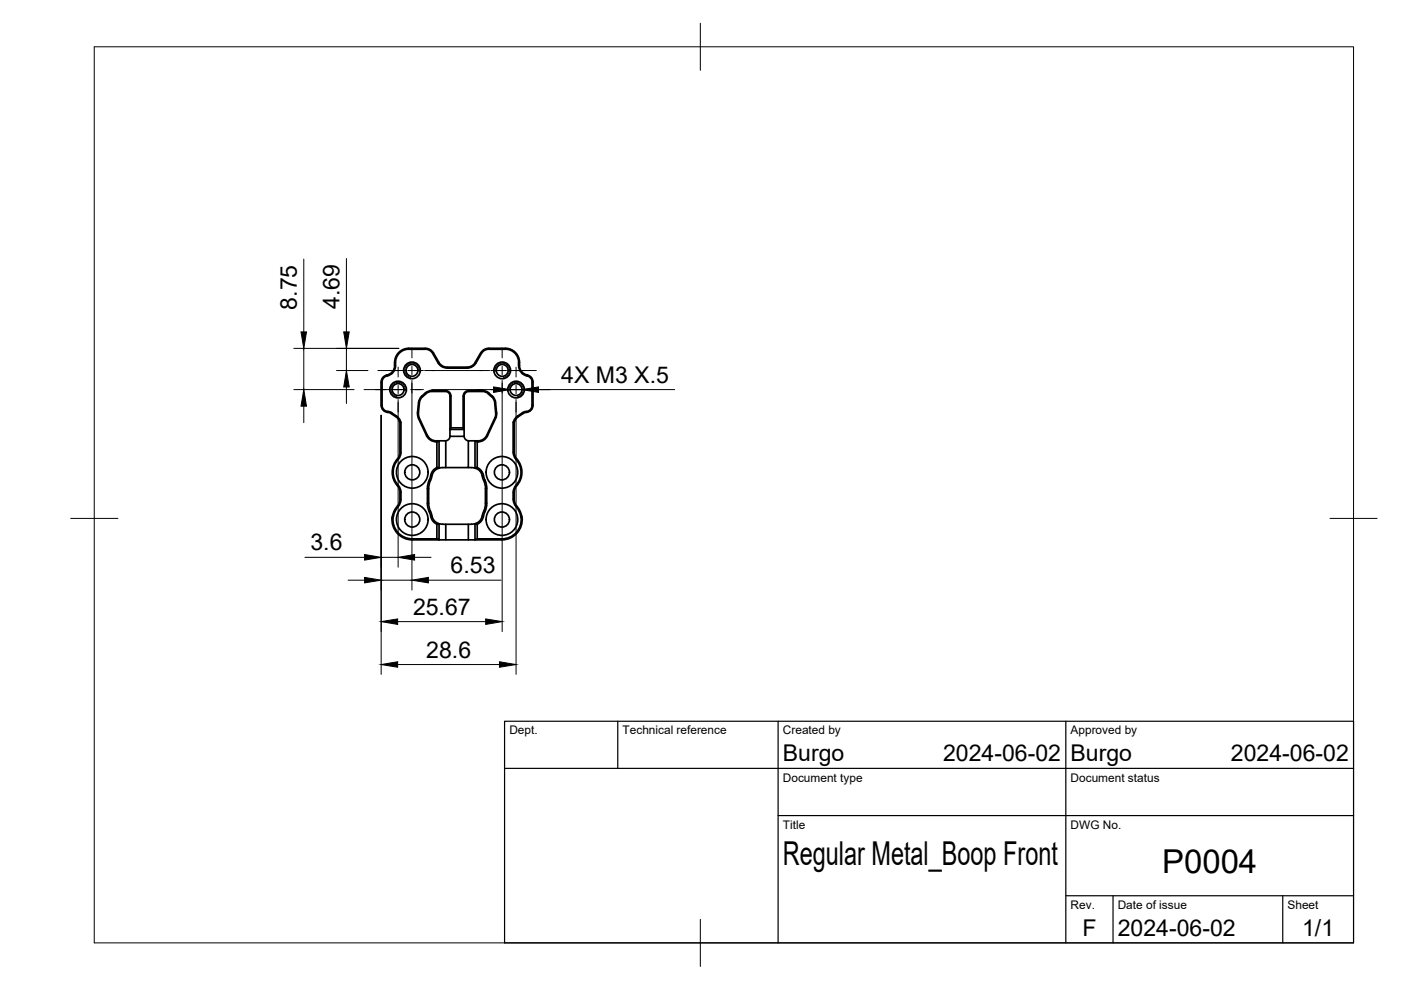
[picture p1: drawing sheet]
<svg xmlns="http://www.w3.org/2000/svg" width="297mm" height="210mm" viewBox="0 0 297 210" stroke-linecap="round" stroke-linejoin="round" font-family="sans-serif">
<!-- layer: Visible -->
<g fill="none" stroke="#000" stroke-width=".36">
<path d="M82 79.5v.2M83.7 76.8v.7M83.7 77.5a2.22 2.22 0 0 1-2.1 2.2 1.49 1.49 0 0 0-.8 1.3M83.7 76.8a2.99 2.99 0 0 1 3-3h3.5a2 2 0 0 1 1.7 1l1.2 2a1.98 1.98 0 0 0 1.7 1h4.2a2 2 0 0 0 1.8-1M94.8 78a2.24 2.24 0 0 1-1.9-1l-1.4-2.4a1.7 1.7 0 0 0-1.3-.5l-3.5-.1a2.92 2.92 0 0 0-2.8 3.5 2.36 2.36 0 0 1-2.2 2.3 1.3 1.3 0 0 0-.7 1.2v5M101.9 74.8l-1.2 2M107.1 74.1l-3.5-.1-.7 .2-.8 .7-1.2 2.1a2.19 2.19 0 0 1-1.9 1.1h-4.2M107.1 73.8h-3.5a2 2 0 0 0-1.7 1M107.2 73.8a3.1 3.1 0 0 1 3 3.7 2.22 2.22 0 0 0 2 2.2 1.49 1.49 0 0 1 .8 1.3v5M107.2 74a2.8 2.8 0 0 1 2.8 2.8M109.9 76.8v.7M110 77.5a2.21 2.21 0 0 0 1.8 2.2"/>
<path d="M111.8 79.7a1.3 1.3 0 0 1 1 1.3v5M111.8 79.5v.2M80.8 81v5M80.8 85.9a1.49 1.49 0 0 0 1.4 1.5M81 85.9a1.37 1.37 0 0 0 1.5 1.4l.6 .2M82.2 87.4l.8 .3M83 87.7l1.1 .8 .7 1.1M83.1 87.5l.9 .7M84 88.2l.7 .6 .3 .7M84.8 89.6l.2-.1v6.4M84.8 89.6v6.3M84.8 95.9l-.3 1.1a4.4 4.4 0 0 0 0 6.3 3.8 3.8 0 0 1 .3 2.6l-.1 .7-.4 .7"/>
<path d="M85 95.9l-.3 1.2a4.2 4.2 0 0 0 0 6.1 4.2 4.2 0 0 1 .3 3.1l-.1 .4a6.9 6.9 0 0 0-1.6 3M88.5 87.5l.2 1.2 1.7 3.7a2.32 2.32 0 0 0 2.2 1.3M88.7 87.5l.2 1.1 1.7 3.7a2.09 2.09 0 0 0 1.8 1.2h2.1M88.7 85.4l-.2 2.1M89.5 83.9l-.5 .7-.3 .8M89.6 84.1l-.6 .9-.3 2.6M90.1 83.3l-.6 .7M90.1 83.3l1.1-.5h3.2a1.2 1.2 0 0 1 1.2 1.2v6.7l-.2 .4v-7.1a.97 .97 0 0 0-1-1h-3.2l-.9 .5M90.3 83.5l-.7 .6M92.6 93.7l.5-.2v5.7l-.5-.1zM92.6 99.1a3.1 3.1 0 0 0-1.5 2.5l-.1 .2M93.1 99.2h.1a2.15 2.15 0 0 0-1.7 2.2l-.2 .5"/>
<path d="M93.9 99.1l-.7 .1M94.5 93.5v5.6h-.6M95.4 91.1v1.4M95.4 92.5h3M95.4 92.5a1.01 1.01 0 0 1-.9 1M95.4 92.5h.1M98.2 90.7l.1 .4h-2.8M98.3 91.1l.1 1.4M98.4 92.5h.1M98.4 92.5a1 1 0 0 0 1 1h2M99.3 99.1l1.3 .1M99.3 93.5v5.6h-4.8"/>
<path d="M100.7 99.2h-.1a2.14 2.14 0 0 1 1.8 2.2l.2 .5M101.2 93.7l-.5-.2v5.7M101.2 99.1a3.1 3.1 0 0 1 1.5 2.5l.1 .2M101.2 99.1l-.5 .1M101.4 93.7h-.2v5.4M102.2 82.8h-2.8a1.23 1.23 0 0 0-1.2 1.2v6.7h-2.6M102.2 83h-2.8a1.01 1.01 0 0 0-1 1v7.1M102.2 83l.7 .1 .6 .4M102.2 82.8h.4a2.91 2.91 0 0 1 1.7 1.2M103.5 83.5l.7 .6M104.2 84.1l.6 .9 .3 2.6M104.4 83.9l.5 .7 .2 .8"/>
<path d="M105.1 85.4l.2 2.1M105.1 87.5l-.2 1.1-1.7 3.7a2.01 2.01 0 0 1-1.8 1.2M105.3 87.5l-.2 1.2-1.7 3.7a2.18 2.18 0 0 1-2 1.3M108.8 89.5l.2 .1v6.3M108.8 95.9l.3 1.2a4.2 4.2 0 0 1 0 6.1 4.3 4.3 0 0 0-.2 3.1l.1 .4a6.9 6.9 0 0 1 1.5 3.1M109 95.9l.3 1.1a4.4 4.4 0 0 1 0 6.3 3.8 3.8 0 0 0-.3 2.6l.1 .7 .4 .7M109.8 88.2l-.6 .6-.4 .7v6.4M110.7 87.5l-.9 .7M110.8 87.7l-1.1 .8-.7 1.1M111.6 87.4l-.7 .3M112.8 85.9a1.37 1.37 0 0 1-1.5 1.4l-.5 .2M113 85.9a1.49 1.49 0 0 1-1.4 1.5"/>
<path d="M83.1 109.7l.2 .1a4.1 4.1 0 0 0 4.1 4.5h5.2M83.1 109.7a4.3 4.3 0 0 0 4.3 4.8h7.1v-3.3h-.6M84.3 107.3l-.8 1.2-.4 1.2M91 101.8l-.4 1.4v3.5l.2 1.1 .5 1.7M91.3 101.9l-.4 1.2v3.6l.1 .9 .6 1.8M91.3 109.5a2.28 2.28 0 0 0 1.3 1.6M91.6 109.4a2 2 0 0 0 1.3 1.6M92.9 111l.2 .1M93.1 111.1v3.4l-.5-.2v-3.1M93.1 111.1l-.5 .1M93.2 111.1h.7M99.3 111.2v3.3h-4.8"/>
<path d="M99.3 114.5h7.1M100.6 111.1l-6.1 .1M100.9 111l-.3 .1 .1 3.4 .5-.2M101.2 111.2v3.1h5.2M102.2 109.4a2 2 0 0 1-1.3 1.6M102.5 109.5a1.7 1.7 0 0 1-1.8 1.6M102.6 101.9l.3 1.2v4l-.7 2.3M102.8 101.8l.4 1.4v3.9l-.7 2.4M109.5 107.3l.8 1.2 .4 1.2M110.5 109.8a4.1 4.1 0 0 1-4.1 4.5M110.7 109.7l-.2 .1M110.7 109.7a4.3 4.3 0 0 1-4.3 4.8"/>
<circle cx="87.3" cy="78.5" r="1.77"/>
<circle cx="87.3" cy="78.5" r="1.26"/>
<circle cx="106.5" cy="78.5" r="1.26"/>
<circle cx="106.5" cy="78.5" r="1.77"/>
<circle cx="84.4" cy="82.6" r="1.26"/>
<circle cx="84.4" cy="82.6" r="1.77"/>
<circle cx="109.4" cy="82.6" r="1.77"/>
<circle cx="109.4" cy="82.6" r="1.26"/>
<circle cx="87.4" cy="110.2" r="3.4"/>
<circle cx="87.4" cy="100.1" r="3.4"/>
<circle cx="87.4" cy="110.2" r="1.6"/>
<circle cx="87.4" cy="100.1" r="1.6"/>
<circle cx="106.4" cy="110.2" r="1.6"/>
<circle cx="106.4" cy="100.1" r="1.6"/>
<circle cx="106.4" cy="110.2" r="3.4"/>
<circle cx="106.4" cy="100.1" r="3.4"/>
</g>
<!-- layer: Visible Narrow -->
<path d="M88.9 78.8a1.53 1.53 0 0 0-1.3-1.8 1.53 1.53 0 0 0-1.8 1.3 1.53 1.53 0 0 0 1.3 1.7M105 78.8a1.53 1.53 0 0 1 1.2-1.8 1.53 1.53 0 0 1 1.8 1.3 1.53 1.53 0 0 1-1.3 1.7M85.9 82.9a1.53 1.53 0 0 0-1.2-1.8 1.53 1.53 0 0 0-1.8 1.2 1.53 1.53 0 0 0 1.2 1.8M107.9 82.9a1.53 1.53 0 0 1 1.3-1.8 1.53 1.53 0 0 1 1.7 1.2 1.53 1.53 0 0 1-1.2 1.8" fill="none" stroke="#000" stroke-width=".21"/>
<!-- layer: BORDER -->
<path d="M20 9.9h267v190h-267zM148.5 4.9v10M15 109.9h10M282 109.9h10M148.5 194.9v10" fill="none" stroke="#000" stroke-width=".21"/>
<!-- layer: TITLEBLOCK -->
<path d="M107 152.9h180v47h-180zM131 152.9v10M165 152.9v47M226 152.9v47M107 162.9h180M165 172.9h122M226 189.9h61M236 189.9v10M272 189.9v10" fill="none" stroke="#000" stroke-width=".25"/>
<!-- layer: Smart Centers -->
<g fill="none" stroke="#000" stroke-width=".21">
<path d="M80.1 78.6h6.1M84.4 77.8v2.1M86.4 78.6h3.4M87.3 73.8v2.1M87.3 77.7v1.8M90 78.6h13.8M104.1 78.6h3.3M106.5 73.8v2.1M106.5 77.7v1.8M107.6 78.6h6.1M109.4 77.8v2.1M77.2 82.6h9"/>
<path d="M84.4 81.7v1.8M84.4 85.3v2.1M87.1 82.6h2.7M87.3 81.2v2.1M91.5 82.6h10.8M104.1 82.6h2.6M106.5 81.2v2.1M107.6 82.6h9M109.4 81.7v1.8M109.4 85.3v2.1"/>
</g>
<!-- layer: FD_Dimensions -->
<g fill="none" stroke="#000" stroke-width=".21">
<path d="M64.4 54.9v15.5M73.4 54.8v15.6M62.3 73.9h22.3M64.4 73.9v8.7M71.4 78.6h6.6M73.4 73.9v4.7M62.3 82.6h12.8M64.4 86.1v3.5M73.4 82.1v3.4M80.8 88v55M84.4 84.7v35.6M87.3 80.7v44.4"/>
<path d="M101.1 82.6h3.5M106.5 80.7v53.2M108.1 82.6h2.6M109.4 84.7v58.3M114.2 82.6h28.8M64.6 118.2h12.7M80.8 118.2h3.6M87.9 118.2h3.5M73.8 123h3.5M80.8 123h6.5M84.3 131.8h18.7M90.8 123h15.4"/>
<path d="M84.3 140.9h21.6"/>
</g>
<g fill="#000" stroke="#000" stroke-width=".21">
<path d="M63.8 70.4h1.2l-.6 3.5zM72.9 70.4h1.1l-.6 3.5zM64.4 82.6l.6 3.5h-1.2zM73.4 78.6l.6 3.5h-1.1zM104.6 82l3.5 .6-3.5 .6zM110.7 82.6l3.5-.6v1.2zM77.3 117.6l3.5 .6-3.5 .6zM84.4 118.2l3.5-.6v1.2zM77.3 122.4l3.5 .6-3.5 .6zM80.8 131.8l3.5-.6v1.2zM87.3 123l3.5-.6v1.2zM103 131.2l3.5 .6-3.5 .6z"/>
<path d="M80.8 140.9l3.5-.6v1.2zM105.9 140.3l3.5 .6-3.5 .6z"/>
</g>
<g font-size="7">
<text x="166" y="183.4">Regular Metal_Boop Front</text>
<text x="246.4" y="185.2">P0004</text>
</g>
<g font-size="4.9">
<text x="62.9" y="65.7" transform="rotate(-90 62.9 65.7)">8.75</text>
<text x="72" y="65.5" transform="rotate(-90 72 65.5)">4.69</text>
<text x="119" y="81.1">4X M3 X.5</text>
<text x="65.8" y="116.7">3.6</text>
<text x="95.5" y="121.6">6.53</text>
<text x="87.6" y="130.3">25.67</text>
<text x="90.4" y="139.4">28.6</text>
<text x="166" y="161.4">Burgo</text>
<text x="200" y="161.4">2024-06-02</text>
<text x="227" y="161.4">Burgo</text>
<text x="261" y="161.4">2024-06-02</text>
<text x="229.5" y="198.6">F</text>
<text x="237" y="198.4">2024-06-02</text>
<text x="276.1" y="198.6">1/1</text>
</g>
<g font-size="2.5">
<text x="108" y="155.7">Dept.</text>
<text x="132" y="155.7">Technical reference</text>
<text x="166" y="155.7">Created by</text>
<text x="227" y="155.7">Approved by</text>
<text x="166" y="165.7">Document type</text>
<text x="227" y="165.7">Document status</text>
<text x="166" y="175.7">Title</text>
<text x="227" y="175.7">DWG No.</text>
<text x="227" y="192.7">Rev.</text>
<text x="237" y="192.7">Date of issue</text>
<text x="273" y="192.7">Sheet</text>
</g>
</svg>
